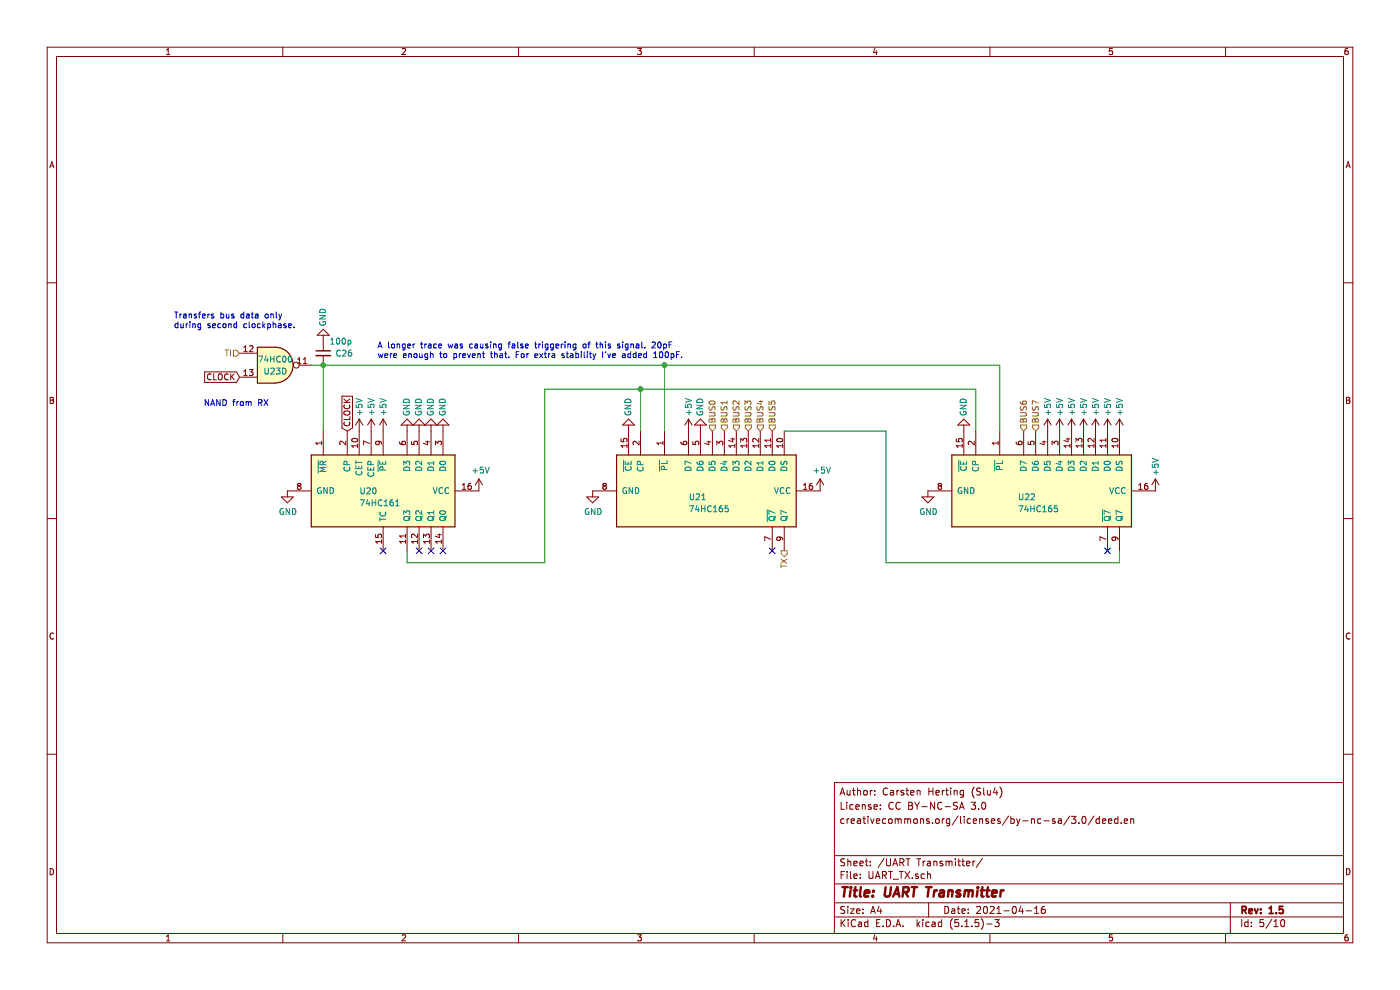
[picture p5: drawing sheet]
EESchema Schematic File Version 4
EELAYER 30 0
EELAYER END
$Descr A4 11693 8268
encoding utf-8
Sheet 5 10
Title "UART Transmitter"
Date "2021-04-16"
Rev "1.5"
Comp ""
Comment1 ""
Comment2 "creativecommons.org/licenses/by-nc-sa/3.0/deed.en"
Comment3 "License: CC BY-NC-SA 3.0"
Comment4 "Author: Carsten Herting (Slu4)"
$EndDescr
Text HLabel 5950 3600 1    50   Input ~ 0
BUS0
Text HLabel 6050 3600 1    50   Input ~ 0
BUS1
Text HLabel 6150 3600 1    50   Input ~ 0
BUS2
Text HLabel 6250 3600 1    50   Input ~ 0
BUS3
Text HLabel 6350 3600 1    50   Input ~ 0
BUS4
Text HLabel 6450 3600 1    50   Input ~ 0
BUS5
Text HLabel 8550 3600 1    50   Input ~ 0
BUS6
Text HLabel 8650 3600 1    50   Input ~ 0
BUS7
$Comp
L 8-Bit~CPU~32k:74HC161 U20
U 1 1
P 3200 4100
F 0 "U20" V 3200 3900 50  0000 L CNN
F 1 "74HC161" V 3300 3900 50  0000 L CNN
F 2 "Package_DIP:DIP-16_W7.62mm" H 3200 4100 50  0001 C CNN
F 3 "http://www.ti.com/lit/gpn/sn74LS161" H 3200 4100 50  0001 C CNN
	1    3200 4100
	0    1    1    0   
$EndComp
Text GLabel 2900 3600 1    50   Input ~ 0
CLOCK
$Comp
L power:+5V #PWR071
U 1 1
P 3000 3600
F 0 "#PWR071" H 3000 3450 50  0001 C CNN
F 1 "+5V" V 3000 3800 50  0000 C CNN
F 2 "" H 3000 3600 50  0001 C CNN
F 3 "" H 3000 3600 50  0001 C CNN
	1    3000 3600
	1    0    0    -1  
$EndComp
$Comp
L power:+5V #PWR072
U 1 1
P 3100 3600
F 0 "#PWR072" H 3100 3450 50  0001 C CNN
F 1 "+5V" V 3100 3800 50  0000 C CNN
F 2 "" H 3100 3600 50  0001 C CNN
F 3 "" H 3100 3600 50  0001 C CNN
	1    3100 3600
	1    0    0    -1  
$EndComp
$Comp
L power:GND #PWR070
U 1 1
P 2400 4100
F 0 "#PWR070" H 2400 3850 50  0001 C CNN
F 1 "GND" H 2405 3927 50  0000 C CNN
F 2 "" H 2400 4100 50  0001 C CNN
F 3 "" H 2400 4100 50  0001 C CNN
	1    2400 4100
	1    0    0    -1  
$EndComp
$Comp
L power:+5V #PWR077
U 1 1
P 4000 4100
F 0 "#PWR077" H 4000 3950 50  0001 C CNN
F 1 "+5V" H 4015 4273 50  0000 C CNN
F 2 "" H 4000 4100 50  0001 C CNN
F 3 "" H 4000 4100 50  0001 C CNN
	1    4000 4100
	1    0    0    -1  
$EndComp
NoConn ~ 3200 4600
NoConn ~ 3700 4600
NoConn ~ 3600 4600
NoConn ~ 3500 4600
Wire Wire Line
	3400 4600 3400 4700
$Comp
L 8-Bit~CPU~32k:74HC165 U?
U 1 1
P 5950 4100
AR Path="/5F24B552" Ref="U?"  Part="1" 
AR Path="/5F64487D/5F24B552" Ref="U21"  Part="1" 
F 0 "U21" V 6000 3900 50  0000 L CNN
F 1 "74HC165" V 6100 3900 50  0000 L CNN
F 2 "Package_DIP:DIP-16_W7.62mm" H 5950 4100 50  0001 C CNN
F 3 "http://www.ti.com/lit/gpn/sn74LS165" H 5950 4100 50  0001 C CNN
	1    5950 4100
	0    1    1    0   
$EndComp
$Comp
L 8-Bit~CPU~32k:74HC165 U?
U 1 1
P 8750 4100
AR Path="/5F24CC1E" Ref="U?"  Part="1" 
AR Path="/5F64487D/5F24CC1E" Ref="U22"  Part="1" 
F 0 "U22" V 8800 3850 50  0000 L CNN
F 1 "74HC165" V 8900 3850 50  0000 L CNN
F 2 "Package_DIP:DIP-16_W7.62mm" H 8750 4100 50  0001 C CNN
F 3 "http://www.ti.com/lit/gpn/sn74LS165" H 8750 4100 50  0001 C CNN
	1    8750 4100
	0    1    1    0   
$EndComp
$Comp
L power:+5V #PWR083
U 1 1
P 6850 4100
F 0 "#PWR083" H 6850 3950 50  0001 C CNN
F 1 "+5V" H 6865 4273 50  0000 C CNN
F 2 "" H 6850 4100 50  0001 C CNN
F 3 "" H 6850 4100 50  0001 C CNN
	1    6850 4100
	1    0    0    -1  
$EndComp
$Comp
L power:+5V #PWR093
U 1 1
P 9650 4100
F 0 "#PWR093" H 9650 3950 50  0001 C CNN
F 1 "+5V" V 9650 4300 50  0000 C CNN
F 2 "" H 9650 4100 50  0001 C CNN
F 3 "" H 9650 4100 50  0001 C CNN
	1    9650 4100
	1    0    0    -1  
$EndComp
$Comp
L power:GND #PWR078
U 1 1
P 4950 4100
F 0 "#PWR078" H 4950 3850 50  0001 C CNN
F 1 "GND" H 4955 3927 50  0000 C CNN
F 2 "" H 4950 4100 50  0001 C CNN
F 3 "" H 4950 4100 50  0001 C CNN
	1    4950 4100
	1    0    0    -1  
$EndComp
$Comp
L power:GND #PWR084
U 1 1
P 7750 4100
F 0 "#PWR084" H 7750 3850 50  0001 C CNN
F 1 "GND" H 7755 3927 50  0000 C CNN
F 2 "" H 7750 4100 50  0001 C CNN
F 3 "" H 7750 4100 50  0001 C CNN
	1    7750 4100
	1    0    0    -1  
$EndComp
NoConn ~ 6450 4600
NoConn ~ 9250 4600
Wire Wire Line
	6550 3600 7400 3600
Wire Wire Line
	7400 3600 7400 4700
Wire Wire Line
	7400 4700 9350 4700
Wire Wire Line
	9350 4700 9350 4600
$Comp
L power:+5V #PWR092
U 1 1
P 9350 3600
F 0 "#PWR092" H 9350 3450 50  0001 C CNN
F 1 "+5V" V 9350 3800 50  0000 C CNN
F 2 "" H 9350 3600 50  0001 C CNN
F 3 "" H 9350 3600 50  0001 C CNN
	1    9350 3600
	1    0    0    -1  
$EndComp
$Comp
L power:GND #PWR082
U 1 1
P 5850 3600
F 0 "#PWR082" H 5850 3350 50  0001 C CNN
F 1 "GND" V 5850 3400 50  0000 C CNN
F 2 "" H 5850 3600 50  0001 C CNN
F 3 "" H 5850 3600 50  0001 C CNN
	1    5850 3600
	-1   0    0    1   
$EndComp
$Comp
L power:+5V #PWR081
U 1 1
P 5750 3600
F 0 "#PWR081" H 5750 3450 50  0001 C CNN
F 1 "+5V" V 5750 3800 50  0000 C CNN
F 2 "" H 5750 3600 50  0001 C CNN
F 3 "" H 5750 3600 50  0001 C CNN
	1    5750 3600
	1    0    0    -1  
$EndComp
Wire Wire Line
	5350 3600 5350 3250
Wire Wire Line
	5350 3250 4550 3250
Wire Wire Line
	4550 3250 4550 4700
Wire Wire Line
	4550 4700 3400 4700
Wire Wire Line
	5350 3250 8150 3250
Wire Wire Line
	8150 3250 8150 3600
Connection ~ 5350 3250
Wire Wire Line
	5550 3600 5550 3050
Wire Wire Line
	8350 3050 8350 3600
Text HLabel 6550 4600 3    50   Output ~ 0
TX
Wire Wire Line
	5550 3050 2700 3050
Wire Wire Line
	2700 3050 2700 3600
Wire Wire Line
	5550 3050 8350 3050
Connection ~ 5550 3050
$Comp
L power:+5V #PWR091
U 1 1
P 9250 3600
F 0 "#PWR091" H 9250 3450 50  0001 C CNN
F 1 "+5V" V 9250 3800 50  0000 C CNN
F 2 "" H 9250 3600 50  0001 C CNN
F 3 "" H 9250 3600 50  0001 C CNN
	1    9250 3600
	1    0    0    -1  
$EndComp
$Comp
L power:+5V #PWR090
U 1 1
P 9150 3600
F 0 "#PWR090" H 9150 3450 50  0001 C CNN
F 1 "+5V" V 9150 3800 50  0000 C CNN
F 2 "" H 9150 3600 50  0001 C CNN
F 3 "" H 9150 3600 50  0001 C CNN
	1    9150 3600
	1    0    0    -1  
$EndComp
$Comp
L power:+5V #PWR089
U 1 1
P 9050 3600
F 0 "#PWR089" H 9050 3450 50  0001 C CNN
F 1 "+5V" V 9050 3800 50  0000 C CNN
F 2 "" H 9050 3600 50  0001 C CNN
F 3 "" H 9050 3600 50  0001 C CNN
	1    9050 3600
	1    0    0    -1  
$EndComp
$Comp
L power:+5V #PWR088
U 1 1
P 8950 3600
F 0 "#PWR088" H 8950 3450 50  0001 C CNN
F 1 "+5V" V 8950 3800 50  0000 C CNN
F 2 "" H 8950 3600 50  0001 C CNN
F 3 "" H 8950 3600 50  0001 C CNN
	1    8950 3600
	1    0    0    -1  
$EndComp
$Comp
L power:+5V #PWR087
U 1 1
P 8850 3600
F 0 "#PWR087" H 8850 3450 50  0001 C CNN
F 1 "+5V" V 8850 3800 50  0000 C CNN
F 2 "" H 8850 3600 50  0001 C CNN
F 3 "" H 8850 3600 50  0001 C CNN
	1    8850 3600
	1    0    0    -1  
$EndComp
$Comp
L power:+5V #PWR086
U 1 1
P 8750 3600
F 0 "#PWR086" H 8750 3450 50  0001 C CNN
F 1 "+5V" V 8750 3800 50  0000 C CNN
F 2 "" H 8750 3600 50  0001 C CNN
F 3 "" H 8750 3600 50  0001 C CNN
	1    8750 3600
	1    0    0    -1  
$EndComp
$Comp
L power:GND #PWR?
U 1 1
P 8050 3600
AR Path="/5F645851/5FF843D4" Ref="#PWR?"  Part="1" 
AR Path="/5F64487D/5FF843D4" Ref="#PWR085"  Part="1" 
F 0 "#PWR085" H 8050 3350 50  0001 C CNN
F 1 "GND" V 8050 3400 50  0000 C CNN
F 2 "" H 8050 3600 50  0001 C CNN
F 3 "" H 8050 3600 50  0001 C CNN
	1    8050 3600
	-1   0    0    1   
$EndComp
$Comp
L power:GND #PWR?
U 1 1
P 5250 3600
AR Path="/5F645851/5FF84CA0" Ref="#PWR?"  Part="1" 
AR Path="/5F64487D/5FF84CA0" Ref="#PWR079"  Part="1" 
F 0 "#PWR079" H 5250 3350 50  0001 C CNN
F 1 "GND" V 5250 3400 50  0000 C CNN
F 2 "" H 5250 3600 50  0001 C CNN
F 3 "" H 5250 3600 50  0001 C CNN
	1    5250 3600
	-1   0    0    1   
$EndComp
Text Notes 1700 3400 0    50   ~ 0
NAND from RX
Text HLabel 2000 2950 0    50   Input ~ 0
TI
Text GLabel 2000 3150 0    50   Input ~ 0
CLOCK
Text Notes 1450 2750 0    50   ~ 0
Transfers bus data only\nduring second clockphase.
$Comp
L Device:C_Small C26
U 1 1
P 2700 2950
F 0 "C26" H 2800 2950 50  0000 L CNN
F 1 "100p" H 2750 3050 50  0000 L CNN
F 2 "Capacitor_THT:C_Disc_D3.8mm_W2.6mm_P2.50mm" H 2700 2950 50  0001 C CNN
F 3 "~" H 2700 2950 50  0001 C CNN
	1    2700 2950
	1    0    0    -1  
$EndComp
$Comp
L power:GND #PWR080
U 1 1
P 2700 2850
F 0 "#PWR080" H 2700 2600 50  0001 C CNN
F 1 "GND" V 2700 2650 50  0000 C CNN
F 2 "" H 2700 2850 50  0001 C CNN
F 3 "" H 2700 2850 50  0001 C CNN
	1    2700 2850
	-1   0    0    1   
$EndComp
Text Notes 3150 3000 0    50   ~ 0
A longer trace was causing false triggering of this signal. 20pF\nwere enough to prevent that. For extra stability I've added 100pF.
$Comp
L power:GND #PWR?
U 1 1
P 3700 3600
AR Path="/5F645851/6073229F" Ref="#PWR?"  Part="1" 
AR Path="/5F64487D/6073229F" Ref="#PWR076"  Part="1" 
F 0 "#PWR076" H 3700 3350 50  0001 C CNN
F 1 "GND" V 3700 3400 50  0000 C CNN
F 2 "" H 3700 3600 50  0001 C CNN
F 3 "" H 3700 3600 50  0001 C CNN
	1    3700 3600
	-1   0    0    1   
$EndComp
$Comp
L power:GND #PWR?
U 1 1
P 3600 3600
AR Path="/5F645851/60732670" Ref="#PWR?"  Part="1" 
AR Path="/5F64487D/60732670" Ref="#PWR075"  Part="1" 
F 0 "#PWR075" H 3600 3350 50  0001 C CNN
F 1 "GND" V 3600 3400 50  0000 C CNN
F 2 "" H 3600 3600 50  0001 C CNN
F 3 "" H 3600 3600 50  0001 C CNN
	1    3600 3600
	-1   0    0    1   
$EndComp
$Comp
L power:GND #PWR?
U 1 1
P 3500 3600
AR Path="/5F645851/607327FD" Ref="#PWR?"  Part="1" 
AR Path="/5F64487D/607327FD" Ref="#PWR074"  Part="1" 
F 0 "#PWR074" H 3500 3350 50  0001 C CNN
F 1 "GND" V 3500 3400 50  0000 C CNN
F 2 "" H 3500 3600 50  0001 C CNN
F 3 "" H 3500 3600 50  0001 C CNN
	1    3500 3600
	-1   0    0    1   
$EndComp
$Comp
L power:GND #PWR?
U 1 1
P 3400 3600
AR Path="/5F645851/60732923" Ref="#PWR?"  Part="1" 
AR Path="/5F64487D/60732923" Ref="#PWR073"  Part="1" 
F 0 "#PWR073" H 3400 3350 50  0001 C CNN
F 1 "GND" V 3400 3400 50  0000 C CNN
F 2 "" H 3400 3600 50  0001 C CNN
F 3 "" H 3400 3600 50  0001 C CNN
	1    3400 3600
	-1   0    0    1   
$EndComp
$Comp
L power:+5V #PWR0101
U 1 1
P 3200 3600
F 0 "#PWR0101" H 3200 3450 50  0001 C CNN
F 1 "+5V" V 3200 3800 50  0000 C CNN
F 2 "" H 3200 3600 50  0001 C CNN
F 3 "" H 3200 3600 50  0001 C CNN
	1    3200 3600
	1    0    0    -1  
$EndComp
$Comp
L 74xx:74HC00 U?
U 4 1
P 2300 3050
AR Path="/5F645851/608B622D" Ref="U?"  Part="4" 
AR Path="/5F64487D/608B622D" Ref="U23"  Part="4" 
F 0 "U23" H 2300 3000 50  0000 C CNN
F 1 "74HC00" H 2300 3100 50  0000 C CNN
F 2 "Package_DIP:DIP-14_W7.62mm" H 2300 3050 50  0001 C CNN
F 3 "http://www.ti.com/lit/gpn/sn74hc00" H 2300 3050 50  0001 C CNN
	4    2300 3050
	1    0    0    -1  
$EndComp
Wire Wire Line
	2600 3050 2700 3050
Connection ~ 2700 3050
$EndSCHEMATC
